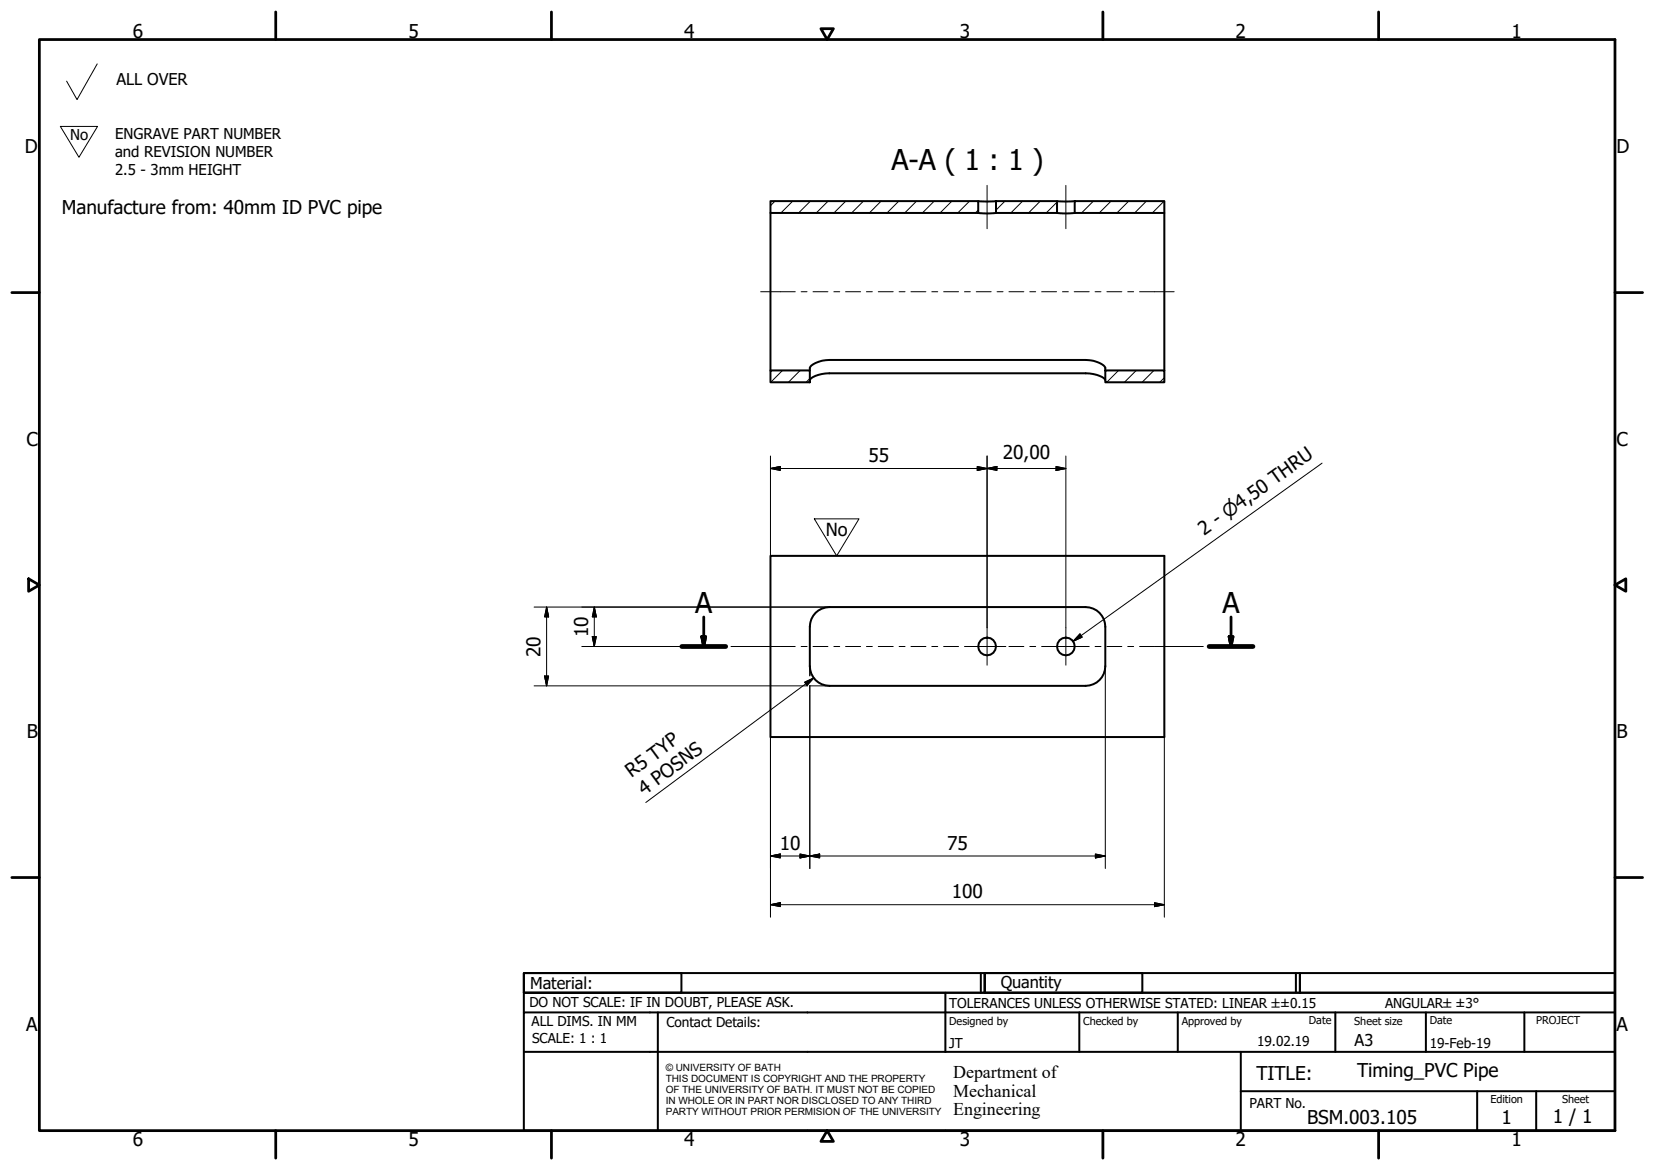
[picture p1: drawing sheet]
<svg xmlns="http://www.w3.org/2000/svg" width="420mm" height="297mm" viewBox="0 0 420 297" stroke-linecap="round" stroke-linejoin="round" font-family="sans-serif">
<!-- layer: Hatch (ISO) -->
<g fill="none" stroke="#000" stroke-width=".25">
<path d="M196.7 51.1l-1.1 1.1M201.3 51.1l-3.1 3M205.7 51.1l-3 3M210.2 51.1l-3 3M214.7 51.1l-3 3M219.2 51.1l-3 3M223.7 51.1l-3 3M228.2 51.1l-3 3M232.7 51.1l-3 3M237.2 51.1l-3 3M241.7 51.1l-3 3M246.1 51.1l-3 3"/>
<path d="M248.3 53.3l-.7 .8M255.1 51.1l-2.2 2.2M259.6 51.1l-3 3M264.1 51.1l-3 3M268.4 51.3l-2.8 2.8M273.1 51.1l-.3 .2M277.6 51.1l-3 3M282.1 51.1l-3 3M286.6 51.1l-3.1 3M291 51.1l-2.9 3M295.5 51.1l-3 3M198.6 94.1l-2.9 3"/>
<path d="M203.1 94.1l-2.9 3M205.6 96.1l-1 1M284 94.1l-3 3M288.5 94.1l-3 3M292.9 94.1l-3 3M295.6 95.9l-1.2 1.2"/>
</g>
<!-- layer: Visible (ISO) -->
<g fill="none" stroke="#000" stroke-width=".51">
<path d="M195.6 51.1h52.7v3h-52.7zM195.6 54.1v40M248.3 51.1h4.6M248.3 54.1l2.3 .1 2.3-.1M252.9 51.1h15.5v3h-15.5zM268.4 51.1h4.4M268.4 54.1l2.2 .1 2.2-.1M272.8 51.1h22.8v3h-22.8zM295.6 54.1v40M195.6 94.1h10v3h-10zM205.6 94.1a1.61 1.61 0 0 1 1.4-1.9 7.9 7.9 0 0 1 3.6-.8h65a5.7 5.7 0 0 1 5 2v.7M205.6 96.5a5.9 5.9 0 0 1 5-1.7h65a6.1 6.1 0 0 1 5 1.7"/>
<path d="M280.6 94.1h15v3h-15zM195.6 141.1h100v46h-100zM207 155.6a5.1 5.1 0 0 1 3.6-1.5h65a5 5 0 0 1 5 5v10a5 5 0 0 1-5 5h-65a5 5 0 0 1-5-5v-10a5.1 5.1 0 0 1 1.4-3.5z"/>
<circle cx="250.6" cy="164.1" r="2.25"/>
<circle cx="270.6" cy="164.1" r="2.25"/>
</g>
<!-- layer: Section Line (ISO) -->
<path d="M173.1 164.1h11.1M307 164.1h11.1" fill="none" stroke="#000" stroke-width="1.2"/>
<path d="M178.7 156.6v7.5M312.5 156.6v7.5M178.2 161.6h1l-.5 2.5zM312 161.6h1l-.5 2.5z" fill="none" stroke="#000" stroke-width=".7"/>
<path d="M178.2 161.6l.5 2.5zM178.2 161.6h1l-.5 2.5zM312 161.6l.5 2.5zM312 161.6h1l-.5 2.5z" fill="#000" stroke="#000" stroke-width=".7"/>
<!-- layer: Border (ISO) -->
<g fill="none" stroke="#000" stroke-width=".7">
<path d="M10 10h400v277h-400zM70 3v7M140 3v7M208.4 7.3h3.2l-1.6 2.7zM280 3v7M350 3v7M3 74.3h7M410 74.3h7M7.3 146.9l2.7 1.6-2.7 1.6zM410 148.5l2.7-1.6v3.2zM3 222.8h7M410 222.8h7"/>
<path d="M70 287v7M140 287v7M210 287l1.6 2.8h-3.2zM280 287v7M350 287v7"/>
</g>
<!-- layer: Title (ISO) -->
<g fill="none" stroke="#000" stroke-width=".51">
<path d="M133 247h40v5h-40zM133 247h117v5h-117zM133 257v-5h277v5M133 257h277v30h-277zM167 257v30M240 252v15M249 247v5M250 247h40v5h-40zM250 247h80v5h-80zM274 257v10M299 257v10M329 247v5"/>
<path d="M330 247h80v5h-80zM339 257v10M362 257v10M387 257v10M133 267h277M315 277h95M315 267v20M375 277v10M390 277v10"/>
</g>
<!-- layer: Sketch Geometry (ISO) -->
<path d="M24.7 16.2l-5.1 9.1-2.7-4.7M15.3 32.1h9.5l-4.8 7.8zM250.6 47.1v11M270.6 47.1v11M206.7 131.7h11.4l-5.7 9.4z" fill="none" stroke="#000" stroke-width=".25"/>
<path d="M212.4 150.5h.1" fill="none" stroke="#fff" stroke-width=".25"/>
<!-- layer: Dimension (ISO) -->
<g fill="none" stroke="#000" stroke-width=".25">
<path d="M195.6 118.9l2.5-.5v1zM195.6 115.8v25.3M195.6 118.9h75M248.1 118.4l2.5 .5-2.5 .5zM250.6 118.9l2.5-.5v1zM250.6 115.8v43.6M268.1 118.4l2.5 .5-2.5 .5zM270.6 115.8v43.6M135.6 154.1h75M138.8 154.1l.5 2.5h-1zM138.8 154.1v20M150.9 154.1l.5 2.5h-1z"/>
<path d="M150.9 154.1v10M135.6 174.1h69.5M138.3 171.6h1l-.5 2.5zM147.7 164.1h25.9M150.4 161.6h1l-.5 2.5zM204.3 173.2l2.3-1.1-1.7 1.9zM205.5 174.1h5.1M205.6 169.1v2.5M205.6 174.1v46.4M206.6 172.1l-42.6 31.6M280.6 169.1v51.4M195.6 187.1v45.8"/>
<path d="M295.6 187.1v45.8M195.6 217.3l2.5-.5v1zM195.6 217.3h85M203.1 216.8l2.5 .5-2.5 .5zM205.6 217.3l2.5-.5v1zM278.1 216.8l2.5 .5-2.5 .5zM195.6 229.7l2.5-.5v1zM195.6 229.7h100M293.1 229.2l2.5 .5-2.5 .5z"/>
</g>
<g fill="#000" stroke="#000" stroke-width=".25">
<path d="M195.6 118.9l2.5-.5zM195.6 118.9l2.5-.5v1zM248.1 119.4l2.5-.5zM248.1 118.4l2.5 .5-2.5 .5zM250.6 118.9l2.5-.5zM250.6 118.9l2.5-.5v1zM268.1 119.4l2.5-.5zM268.1 118.4l2.5 .5-2.5 .5zM138.8 154.1l.5 2.5zM138.8 154.1l.5 2.5h-1zM150.9 154.1l.5 2.5zM150.9 154.1l.5 2.5h-1z"/>
<path d="M138.3 171.6l.5 2.5zM138.3 171.6h1l-.5 2.5zM150.4 161.6l.5 2.5zM150.4 161.6h1l-.5 2.5zM206.6 172.1l-1.7 1.9zM204.3 173.2l2.3-1.1-1.7 1.9zM195.6 217.3l2.5-.5zM195.6 217.3l2.5-.5v1zM203.1 217.8l2.5-.5zM203.1 216.8l2.5 .5-2.5 .5zM205.6 217.3l2.5-.5zM205.6 217.3l2.5-.5v1z"/>
<path d="M278.1 217.8l2.5-.5zM278.1 216.8l2.5 .5-2.5 .5zM195.6 229.7l2.5-.5zM195.6 229.7l2.5-.5v1zM293.1 230.2l2.5-.5zM293.1 229.2l2.5 .5-2.5 .5z"/>
</g>
<!-- layer: Centerline (ISO) -->
<g fill="none" stroke="#000" stroke-width=".25">
<path d="M193.1 74.1h8.8M203.4 74.1h1.5M206.4 74.1h3.8M211.7 74.1h1.5M214.7 74.1h3.8M220 74.1h1.5M223 74.1h3.8M228.3 74.1h1.5M231.3 74.1h3.8M236.6 74.1h1.5M239.6 74.1h3.8M244.9 74.1h1.4"/>
<path d="M247.8 74.1h3.8M253.1 74.1h1.5M256.1 74.1h3.8M261.4 74.1h1.5M264.4 74.1h3.8M269.7 74.1h1.5M272.7 74.1h3.8M278 74.1h1.5M281 74.1h3.8M286.3 74.1h1.5M289.3 74.1h8.8M173.6 164.1h7.5"/>
<path d="M182.6 164.1h1.5M185.6 164.1h16.3M203.4 164.1h1.5M206.4 164.1h3.8M211.7 164.1h1.5M214.7 164.1h3.8M220 164.1h1.5M223 164.1h3.8M228.3 164.1h1.5M231.3 164.1h3.8M236.6 164.1h1.5M239.6 164.1h3.8"/>
<path d="M244.9 164.1h1.4M247.8 164.1h3.8M253.1 164.1h1.5M256.1 164.1h3.8M261.4 164.1h1.5M264.4 164.1h3.8M269.7 164.1h1.5M272.7 164.1h3.8M278 164.1h1.5M281 164.1h3.8M286.3 164.1h1.5M289.3 164.1h16.2"/>
<path d="M307 164.1h1.5M310 164.1h7.4"/>
</g>
<!-- layer: Center Mark (ISO) -->
<path d="M250.6 159.4v9.5M270.6 159.4v9.5M245.9 164.1h9.5M265.9 164.1h9.5" fill="none" stroke="#000" stroke-width=".25"/>
<!-- layer: Symbol (ISO) -->
<path d="M335.6 117.6l-63.2 45.2M274.2 161l.5 .8-2.3 1z" fill="none" stroke="#000" stroke-width=".25"/>
<path d="M274.2 161l-1.8 1.8zM274.2 161l.5 .8-2.3 1z" fill="#000" stroke="#000" stroke-width=".25"/>
<g font-size="7.3">
<text x="226.3" y="43.1">A-A ( 1 : 1 )</text>
<text x="176.5" y="155.6">A</text>
<text x="310.3" y="155.6">A</text>
</g>
<g font-size="4.8">
<text x="33.7" y="9.6">6</text>
<text x="103.7" y="9.6">5</text>
<text x="173.7" y="9.6">4</text>
<text x="243.7" y="9.6">3</text>
<text x="313.7" y="9.6">2</text>
<text x="383.7" y="9.6">1</text>
<text x="6.3" y="38.9">D</text>
<text x="410.4" y="38.9">D</text>
<text x="15.7" y="54.3">Manufacture from: 40mm ID PVC pipe</text>
<text x="6.7" y="113.2">C</text>
<text x="410.4" y="113.2">C</text>
<text x="220.5" y="117.3">55</text>
<text x="254.6" y="116.6">20,00</text>
<text x="305.7" y="136.1" transform="rotate(-36 305.7 136.1)">2 - ⌀4,50 THRU</text>
<text x="149.3" y="161.7" transform="rotate(-90 149.3 161.7)">10</text>
<text x="137.2" y="166.8" transform="rotate(-90 137.2 166.8)">20</text>
<text x="6.8" y="187.4">B</text>
<text x="410.4" y="187.4">B</text>
<text x="160.4" y="197.6" transform="rotate(-37 160.4 197.6)">R5 TYP</text>
<text x="163.6" y="202" transform="rotate(-37 163.6 202)">4 POSNS</text>
<text x="198" y="215.7">10</text>
<text x="240.5" y="215.7">75</text>
<text x="241.7" y="228.1">100</text>
<text x="6.7" y="261.7">A</text>
<text x="410.4" y="261.7">A</text>
<text x="319" y="274.2">TITLE:</text>
<text x="344.6" y="273.3">Timing_PVC Pipe</text>
<text x="331.9" y="285.3">BSM.003.105</text>
<text x="381.2" y="285.3">1</text>
<text x="394.2" y="285">1 / 1</text>
<text x="33.7" y="291">6</text>
<text x="103.7" y="290.9">5</text>
<text x="173.7" y="290.9">4</text>
<text x="243.7" y="291">3</text>
<text x="313.7" y="291">2</text>
<text x="383.7" y="290.9">1</text>
</g>
<g font-size="4.6">
<text x="209.7" y="136.2">No</text>
<text x="242" y="273.7">Department of</text>
<text x="242" y="278.4">Mechanical</text>
<text x="242" y="283.2">Engineering</text>
</g>
<g font-size="4.1">
<text x="29.5" y="21.7">ALL OVER</text>
<text x="134.6" y="251.1">Material:</text>
<text x="254" y="250.8">Quantity</text>
<text x="343.9" y="265.6">A3</text>
</g>
<g font-size="3.8">
<text x="17.8" y="35.4">No</text>
<text x="29.2" y="35.3">ENGRAVE PART NUMBER</text>
<text x="29.2" y="39.9">and REVISION NUMBER</text>
<text x="29.2" y="44.4">2.5 - 3mm HEIGHT</text>
</g>
<g font-size="3.5">
<text x="134.4" y="255.6">DO NOT SCALE: IF IN DOUBT, PLEASE ASK.</text>
<text x="241" y="256">TOLERANCES UNLESS OTHERWISE STATED: LINEAR ±±0.15</text>
<text x="351.6" y="256">ANGULAR±±3°</text>
<text x="134.9" y="260.6">ALL DIMS. IN MM</text>
<text x="169.2" y="260.6">Contact Details:</text>
<text x="135.1" y="264.8">SCALE: 1 : 1</text>
<text x="241" y="266">JT</text>
<text x="319.2" y="265.5">19.02.19</text>
<text x="363" y="266">19-Feb-19</text>
<text x="317.2" y="281.2">PART No.</text>
</g>
<g font-size="2.8">
<text x="241" y="260.1">Designed by</text>
<text x="275" y="260.1">Checked by</text>
<text x="300" y="260.1">Approved by</text>
<text x="332.3" y="260">Date</text>
<text x="343.8" y="260.1">Sheet size</text>
<text x="363" y="260">Date</text>
<text x="390" y="260.1">PROJECT</text>
<text x="378.4" y="280.1">Edition</text>
<text x="396.6" y="280.1">Sheet</text>
</g>
<g font-size="2.5">
<text x="169" y="271.9">© UNIVERSITY OF BATH</text>
<text x="169" y="274.7">THIS DOCUMENT IS COPYRIGHT AND THE PROPERTY</text>
<text x="169" y="277.5">OF THE UNIVERSITY OF BATH. IT MUST NOT BE COPIED</text>
<text x="169" y="280.4">IN WHOLE OR IN PART NOR DISCLOSED TO ANY THIRD</text>
<text x="169" y="283.2">PARTY WITHOUT PRIOR PERMISION OF THE UNIVERSITY</text>
</g>
</svg>
